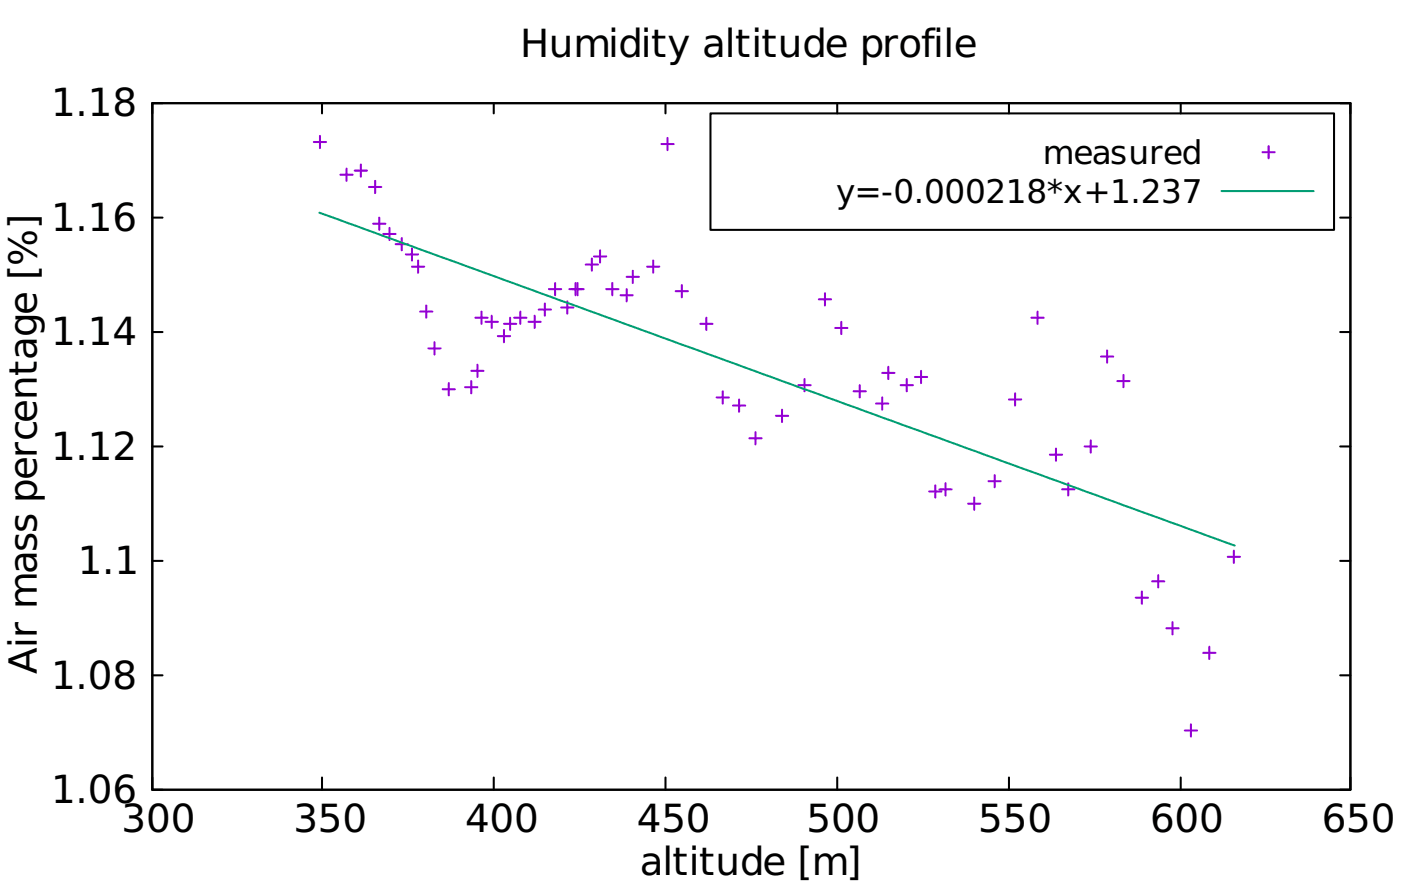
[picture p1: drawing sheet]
<svg xmlns="http://www.w3.org/2000/svg" width="242mm" height="152mm" viewBox="0 0 242 152" stroke-linecap="round" stroke-linejoin="round" font-family="sans-serif">
<g fill="none" stroke="#000" stroke-width=".35">
<path d="M26.3 17.8h206.6v118.5h-206.6zM28 17.8h-1.7v1.8M55.5 17.8v1.8M85.2 17.8v1.8M114.8 17.8v1.8M122.5 19.6h107.6v20.1h-107.6zM144.4 17.8v1.8M174 17.8v1.8M203.7 17.8v1.8M231.2 17.8h1.7v1.8M26.3 37.6h1.7M231.2 37.6h1.7"/>
<path d="M26.3 57.3h1.7M231.2 57.3h1.7M26.3 77.1h1.7M231.2 77.1h1.7M26.3 96.8h1.7M231.2 96.8h1.7M26.3 116.6h1.7M231.2 116.6h1.7M26.3 134.2v2.1h1.7M55.5 134.2v2.1M85.2 134.2v2.1M114.8 134.2v2.1"/>
<path d="M144.4 134.2v2.1M174 134.2v2.1M203.7 134.2v2.1M232.9 134.2v2.1h-1.7"/>
</g>
<g fill="none" stroke="#9400d3" stroke-width=".35">
<path d="M54.1 24.5h2.1M55.2 23.5v2.1M58.7 30.2h2.1M59.8 29.1v2.1M61.2 29.4h2.1M62.2 28.4v2.1M63.7 32.3h2.1M64.4 38.6h2.1M64.7 31.2v2.1M65.4 37.6v2.1M67.2 39.3v2.1M114.1 24.9h2.1"/>
<path d="M115.1 23.8v2.1M217.8 26.3h2.1M218.8 25.2v2.1M66.1 40.4h2.1M68.2 42.1h2.2M69.3 41.1v2.1M70 43.9h2.1M71.1 46h2.1M71.1 42.8v2.2M72.1 45v2.1M72.5 53.8h2.1M73.5 52.7v2.1"/>
<path d="M74.9 59.1v2.1M82 54.8h2.1M83 53.8v2.1M83.8 55.5h2.1M84.8 54.5v2.1M85.9 58h2.1M86.9 55.9h2.1M86.9 57v2.1M88 54.8v2.2M88.7 54.8h2.1M89.7 53.8v2.1M91.2 55.5h2.1"/>
<path d="M92.2 54.5v2.1M92.9 53.4h2.1M94 52.4v2.1M94.7 49.9h2.1M95.7 48.8v2.2M96.8 53.1h2.1M97.9 52v2.1M98.2 49.9h2.5M99.3 48.8v2.2M99.6 48.8v2.2M101 45.7h2.1M102.1 44.6v2.1"/>
<path d="M102.4 44.3h2.2M103.5 43.2v2.1M104.6 49.9h2.1M105.6 48.8v2.2M107 51h2.1M108.1 47.8h2.1M108.1 49.9v2.1M109.1 46.7v2.1M111.6 46h2.1M112.7 45v2.1M116.6 50.3h2.1M117.6 49.2v2.1"/>
<path d="M120.8 55.9h2.1M121.8 54.8v2.2M141.2 51.7h2.2M142.3 50.6v2.1M144.1 56.6h2.1M145.1 55.5v2.2M177.9 54.8h2.1M179 53.8v2.1M73.9 60.1h2.1M76.3 67.2h2.2M77.4 66.1v2.1M80.2 66.8h2.1"/>
<path d="M81.3 64h2.1M81.3 65.8v2.1M82.3 62.9v2.2M123.6 68.6h2.1M124.7 67.5v2.1M126.4 70h2.1M127.5 68.9v2.2M129.2 75.6h2.2M130.3 74.6v2.1M133.8 71.8h2.1M134.9 70.7v2.1M137.7 66.5h2.1"/>
<path d="M138.8 65.4v2.1M147.2 67.5h2.1M148.3 66.5v2.1M151.1 69.6h2.1M152.2 64.4h2.1M152.2 68.6v2.1M153.2 63.3v2.1M155.3 66.5h2.2M156.4 65.4v2.1M157.8 65.1h2.1M158.9 64v2.1M174 68.9h2.1"/>
<path d="M175.1 67.9v2.1M181.1 78.5h2.1M182.1 77.4v2.1M187.1 77.1h2.1M188.1 76v2.1M189.9 61.5h2.1M191 60.5v2.1M192.7 65.8h2.1M193.8 64.7v2.1M160.3 84.8h2.1M161.3 83.8v2.1M162 84.5h2.2"/>
<path d="M163.1 83.4v2.1M167 86.9h2.1M168 85.9v2.1M170.5 83h2.1M171.6 82v2.1M183.2 84.5h2.1M184.3 83.4v2.1M199.8 99.3v2.1M211.8 96.1h2.1M212.8 95v2.2M195.9 103.1h2.1M197 102.1v2.1"/>
<path d="M198.7 100.3h2.1M201.2 108.4h2.1M202.2 107.4v2.1M207.5 112.7h2.1M208.6 111.6v2.1M204.4 126.1h2.1M205.4 125v2.1"/>
</g>
<path d="M55.1 36.7l157.9 57.5M210.7 33h15.9" fill="none" stroke="#009e73" stroke-width=".35"/>
<g font-size="6.7">
<text x="89.7" y="9.9">Humidity altitude profile</text>
<text x="8.8" y="20.1">1.18</text>
<text x="8.8" y="39.8">1.16</text>
<text x="8.8" y="59.6">1.14</text>
<text x="8.8" y="79.3">1.12</text>
<text x="13.4" y="99.1">1.1</text>
<text x="6.3" y="116.4" transform="rotate(-90 6.3 116.4)">Air mass percentage [%]</text>
<text x="8.8" y="118.8">1.08</text>
<text x="8.8" y="138.6">1.06</text>
<text x="21" y="143.5">300</text>
<text x="50.6" y="143.5">350</text>
<text x="80.2" y="143.5">400</text>
<text x="109.9" y="143.5">450</text>
<text x="139.1" y="143.5">500</text>
<text x="168.7" y="143.5">550</text>
<text x="198.4" y="143.5">600</text>
<text x="228" y="143.5">650</text>
<text x="110.4" y="150.9">altitude [m]</text>
</g>
<g font-size="5.6">
<text x="179.9" y="28.4">measured</text>
<text x="144.2" y="35.1">y=-0.000218*x+1.237</text>
</g>
</svg>
